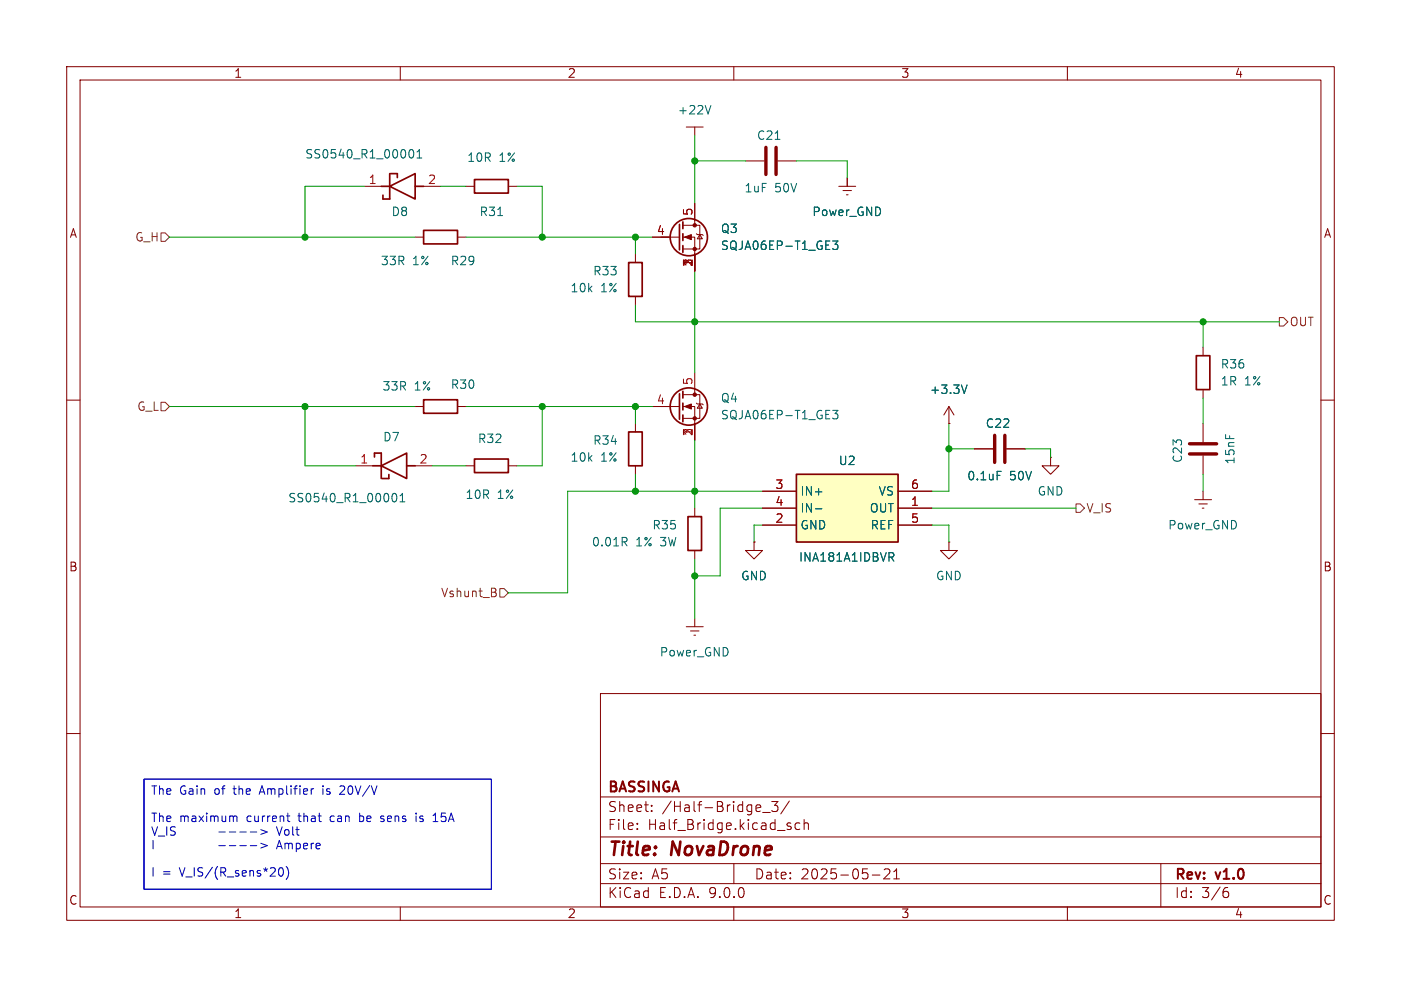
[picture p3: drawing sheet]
<svg xmlns="http://www.w3.org/2000/svg" width="210mm" height="148mm" viewBox="0 0 210 148" stroke-linecap="round" stroke-linejoin="round" font-family="sans-serif">
<g fill="none" stroke="#840000" stroke-width=".15">
<path d="M10 10h190v128h-190zM12 12h186v124h-186zM60 10v2M110 10v2M160 10v2M10 60h2M53.3 69.9h2.6M62.2 69.9h2.6M69.8 69.9h1.3M76.2 69.9h1.3M95.2 63.5v1.3M95.2 69.9v1.2"/>
<path d="M104.1 76.2v1.3M198 60h2M104.1 82.6v1.2M113 81.3v1.3h1.3l-1.3 1.2-1.2-1.2h1.2M113 81.3h.1M10 110h2M90 104h108v32h-108zM90 119.5h108M198 110h2M60 136v2M90 132.5h108M90 129.5h108"/>
<path d="M90 125.5h108M95.5 124.2v.2M95.5 123.5v.1M97.7 121.5v.2M97.7 120.8v.1M110 136v2M110 129.5v3M113.8 120.7l.2 .1v.2l-.7 .2M114 121.6l-.2 .1M114.3 121.8h1.2M115.7 120.2h.9l-.5 .6a.41 .41 0 0 1 .5 .2v.4l-.1 .2-.6 .1-.2-.2M118.3 120.1l-1.3 1.9"/>
<path d="M118.4 123.9l.2 .2-.2 .3M118.4 123.4l.1 .1M119.9 123.5l-.4-.1-.3 .3v.4l.1 .2h.6M120.5 123.5a.37 .37 0 0 1 .7 .1v.8M120.5 122.9v1.5M130.8 131.2h1.1M132.5 130.4l.3-.1 .5 .1a.41 .41 0 0 1 0 .5l-.8 .9h.9M134 131.8h.8M134 130.7l.4-.4v1.5M160 136v2M174 129.5v6.5M183.6 133.7h.4l.2 .2-.1 .5-.2 .2h-.3"/>
<path d="M184 133.1l-.4 .1"/>
</g>
<path d="M55.9 69.9h1.2M56.1 68.5v-.6h1v3.9M57.1 69.9l3.9-2v3.9zM57.3 71.8h1M58.3 71.2v.5M61 69.9h1.2M71.1 68.8h5.1v2.1h-5.1zM94.2 64.8h2.1v5.1h-2.1zM103.1 77.5h2.1v5.1h-2.1z" fill="none" stroke="#840000" stroke-width=".25"/>
<path d="M58.8 74.2l.3-.2a.69 .69 0 0 1 .4 .5 .69 .69 0 0 1-.2 .7l-.2 .1-.3-.3M60 75.3h.7M60 74.3l.3-.3v1.3M93.6 81.3l.4 .6M93.9 80.6l.1 .2-.1 .4" fill="none" stroke="#006464" stroke-width=".15"/>
<path d="M119.4 71.1h15.2v10.2h-15.2z" fill="#ffffc2"/>
<g fill="none" stroke="#840000" stroke-width=".25">
<path d="M57.1 27.9h1.3M58.4 27.9l3.8-1.9v3.8zM58.4 26v3.8h-1v-.5M58.5 26h1.1v.6M62.2 27.9h1.3M63.5 34.5h5.1v2.1h-5.1zM71.1 26.9h5.1v2.1h-5.1zM94.2 39.4h2.1v5.1h-2.1zM101.9 33.7v3.8M102.4 33.3v1M102.4 35.1v1M102.4 36.8v1"/>
<path d="M63.5 59.9h5.1v2.1h-5.1zM101.9 59.1v3.8M102.4 58.7v1M179.3 53.3h2.1v5.1h-2.1zM102.4 60.5v1M102.4 62.2v1M119.4 71.1h15.2v10.2h-15.2z"/>
<circle cx="103.3" cy="35.6" r="2.79"/>
<circle cx="103.3" cy="61" r="2.79"/>
</g>
<g fill="none" stroke="#840000" stroke-width=".15">
<path d="M102.9 19.1h2.5M104.1 19.1v1.2M54.6 27.9h2.5M62.2 35.6h1.3M63.5 27.9h2.5M68.6 35.6h1.2M69.8 27.9h1.3M76.2 27.9h1.3M95.2 38.1v1.3M97.8 35.6h4.1M102.4 33.8h2.5v3.5h-2.5M102.4 35.6h1.7v5"/>
<path d="M104.1 30.5v3.3M104.4 35.1l.1 .1h.8l.1 .1M104.9 35.2l.4 .6h-.8zM111.8 24.1h2.8M116.6 24.1h2.8M125.7 27.9h2.6M126.4 28.6h1.2M126.9 29.2h.2M127 26.7v1.2M95.2 44.5v1.2M102.4 59.2h2.5v3.5h-2.5M104.1 55.9v3.3"/>
<path d="M180.3 52.1v1.2M180.3 58.4v1.3M62.2 61h1.3M68.6 61h1.2M97.8 61h4.1M102.4 61h1.7v5M104.4 60.5l.1 .1h.8l.1 .1M104.9 60.6l.4 .6h-.8zM114.3 73.7h5.1M114.3 76.2h5.1M114.3 78.7h5.1M134.6 73.7h5.1"/>
<path d="M134.6 76.2h5.1M134.6 78.7h5.1M142.2 63.5h.1M142.2 61l-.7 1.2M142.2 61l.8 1.2M142.2 61v2.5M146 67.3h2.8M150.9 67.3h2.8M157.5 68.6v1.3h1.2l-1.2 1.2-1.3-1.2h1.3M157.5 68.6h.1M179.1 74.9h2.5M179.7 75.6h1.3"/>
<path d="M180.2 76.2h.3M180.3 63.5v2.8M180.3 68.3v2.8M180.3 73.7v1.2M102.9 94h2.5M103.5 94.6h1.3M104 95.3h.3M104.1 92.7v1.3M113 81.3h.1M142.2 81.3v1.3h1.3l-1.3 1.2-1.2-1.2h1.2M142.2 81.3h.1"/>
</g>
<g fill="none" stroke="#006464" stroke-width=".15">
<path d="M106.6 15.8l-.5 1.3M61.4 22.7l.2-.3a.69 .69 0 0 1 .5 .6 .69 .69 0 0 1-.3 .6l-.2 .1-.2-.2M62.5 23.7h.7M62.5 22.8l.4-.4v1.3M74.6 32.3h.7M116.2 20.9h.7M124.8 36.1h.8l-.4 .5 .3 .1v.6l-.1 .1h-.4l-.2-.1M145 57.7l-.5 1.3M122.2 76.3h1M124.8 61.5h.8l-.4 .5 .3 .1v.6l-.1 .1h-.4l-.2-.1M149.5 70.7h.6M133.3 82.9h.4l.3 .2-.1 .4h-.6"/>
<path d="M133.6 83.5l.4 .6"/>
</g>
<path d="M114.8 22.1v4.1M116.3 22.1v4.1M149.1 65.3v4M150.6 65.3v4M178.3 68.1h4.1M178.3 66.5h4.1" fill="none" stroke="#840000" stroke-width=".51"/>
<g fill="#840000" stroke="#840000" stroke-width=".15">
<path d="M102.6 61l1-.4v.7z"/>
<path d="M102.6 35.6l1-.4v.7z"/>
<circle cx="104.1" cy="59.2" r=".25"/>
<circle cx="104.1" cy="62.7" r=".25"/>
<circle cx="104.1" cy="33.8" r=".25"/>
<circle cx="104.1" cy="37.3" r=".25"/>
</g>
<path d="M24.1 34.9h.7l.6 .7-.6 .6h-.7zM191.8 47.6h.6l.6 .7-.6 .6h-.6zM24.1 60.3h.7l.6 .7-.6 .6h-.7zM161.3 75.6h.6l.7 .6-.7 .6h-.6zM74.1 88.8a.34 .34 0 0 1 .3 .3 .34 .34 0 0 1-.2 .4M74.2 88.3l.1 .2-.1 .3M74.9 88.3h.7l.6 .6-.6 .6h-.7z" fill="none" stroke="#725600" stroke-width=".15"/>
<g fill="none" stroke="#009600" stroke-width=".15">
<path d="M25.4 35.6h36.8M54.6 27.9h-8.9v7.7M66 27.9h3.8M69.8 35.6h28M77.5 27.9h3.8v7.7M95.2 35.6v2.5M104.1 20.3v10.2M104.1 24.1h7.7M119.4 24.1h7.6v2.6M95.2 45.7v2.6h96.6M104.1 40.6v15.3M180.3 48.3v3.8"/>
<path d="M180.3 59.7v3.8M25.4 61h36.8M45.7 61v8.9h7.6M64.8 69.9h5M69.8 61h28M81.3 61v8.9h-3.8M95.2 61v2.5M95.2 71.1v2.6M104.1 66v10.2M114.3 76.2h-6.4v10.2h-3.8M114.3 73.7h-29.2v15.2h-8.9M114.3 78.7h-1.3v2.6"/>
<path d="M139.7 78.7h2.5v2.6M139.7 76.2h21.6M142.2 63.5v10.2h-2.5M142.2 67.3h3.8M153.7 67.3h3.8v1.3M180.3 71.1v2.6M104.1 83.8v8.9"/>
</g>
<g fill="none" stroke="#0000c2" stroke-width=".15">
<path d="M21.6 116.8h52.1v16.6h-52.1zM46.9 118.3h.1M48.4 117.8v.2M48.4 118.3v.8M51.4 117.8l-.5 .2M51.6 118.4l-.7 .7h.8M22.9 126v1.3M32.8 124.8h1M32.8 126.8h1M34.4 124.8h.9M34.4 126.8h.9M35 122.4h.5v.8"/>
<path d="M35.9 124.8h1M35.9 126.8h1M37.5 124.8h1M37.5 126.8h1M39.1 124.4l1 .4-1 .3M39.1 126.4l1 .4-1 .4M41.9 130.2l.2-.1a.69 .69 0 0 1 .5 .5 .69 .69 0 0 1-.3 .7l-.1 .1a.69 .69 0 0 1-.3-1.2zM42.9 129.9a1.46 1.46 0 0 1 0 2M43 122.4h.4M43.1 123l.3 .2M53.9 121.9v1.3M53.9 123.1l.1 .1"/>
<path d="M54 122.4h-.1M57.1 123.1l.3 .1M57.4 122.4h-.3v.1v.2l.3 .1M62.4 121.9v.2M62.4 122.4v.8M64.9 123.2h.7M65.2 122.1l.1-.2v1.3"/>
</g>
<g fill="#009600" stroke="#009600" stroke-width=".15">
<circle cx="104.1" cy="86.4" r=".46"/>
<circle cx="95.2" cy="61" r=".46"/>
<circle cx="95.2" cy="73.7" r=".46"/>
<circle cx="45.7" cy="61" r=".46"/>
<circle cx="104.1" cy="73.7" r=".46"/>
<circle cx="180.3" cy="48.3" r=".46"/>
<circle cx="142.2" cy="67.3" r=".46"/>
<circle cx="95.2" cy="35.6" r=".46"/>
<circle cx="45.7" cy="35.6" r=".46"/>
<circle cx="104.1" cy="48.3" r=".46"/>
<circle cx="104.1" cy="24.1" r=".46"/>
<circle cx="81.3" cy="61" r=".46"/>
<circle cx="81.3" cy="35.6" r=".46"/>
</g>
<g font-size="2.8" fill="#840000">
<text x="91" y="128.9">Title:</text>
<text x="100.7" y="128.9">NovaDrone</text>
</g>
<g font-size="2.1" fill="#840000">
<text x="91" y="119.2">BASSINGA</text>
<text x="91" y="124.7">File:</text>
<text x="91" y="122">Sheet:</text>
<text x="97.1" y="124.7">Half_Bridge.kicad_sch</text>
<text x="99.2" y="122">/Half-Bridge_3/</text>
<text x="91" y="134.9">KiCad</text>
<text x="91" y="132.1">Size:</text>
<text x="97.7" y="132.1">A5</text>
<text x="98.7" y="134.9">E.D.A.</text>
<text x="106.3" y="134.9">9.0.0</text>
<text x="113" y="132.1">Date:</text>
<text x="120" y="132.1">2025-05-21</text>
<text x="176" y="132.3">Rev:</text>
<text x="176" y="134.9">Id:</text>
<text x="180.1" y="134.9">3/6</text>
<text x="182.4" y="132.3">v1.0</text>
</g>
<g font-size="1.8" fill="#840000">
<text x="35" y="11.9">1</text>
<text x="85" y="11.9">2</text>
<text x="135" y="11.9">3</text>
<text x="185" y="11.9">4</text>
<text x="10.3" y="35.9">A</text>
<text x="198.4" y="35.9">A</text>
<text x="10.3" y="85.9">B</text>
<text x="198.3" y="85.9">B</text>
<text x="10.3" y="135.9">C</text>
<text x="35" y="137.9">1</text>
<text x="85" y="137.9">2</text>
<text x="135" y="137.9">3</text>
<text x="185" y="137.9">4</text>
<text x="198.3" y="135.9">C</text>
</g>
<g font-size="1.8" fill="#006464">
<text x="101.5" y="17.4">+22V</text>
<text x="45.6" y="24">SS0540_R1_00001</text>
<text x="113.4" y="21.2">C21</text>
<text x="69.9" y="24.5">10R</text>
<text x="74.8" y="24.5">1%</text>
<text x="111.5" y="29.1">1uF</text>
<text x="116.1" y="29.1">50V</text>
<text x="58.6" y="32.6">D8</text>
<text x="71.8" y="32.6">R31</text>
<text x="108" y="35.2">Q3</text>
<text x="121.7" y="32.6">Power_GND</text>
<text x="57" y="40">33R</text>
<text x="61.8" y="40">1%</text>
<text x="67.5" y="40">R29</text>
<text x="88.8" y="41.5">R33</text>
<text x="108" y="37.7">SQJA06EP-T1_GE3</text>
<text x="85.4" y="44">10k</text>
<text x="90" y="44">1%</text>
<text x="57.2" y="58.8">33R</text>
<text x="62.1" y="58.8">1%</text>
<text x="67.5" y="58.5">R30</text>
<text x="139.3" y="59.3">+3.3V</text>
<text x="182.9" y="55.5">R36</text>
<text x="182.9" y="58">1R</text>
<text x="186.5" y="58">1%</text>
<text x="108" y="60.6">Q4</text>
<text x="108" y="63.1">SQJA06EP-T1_GE3</text>
<text x="147.7" y="64.4">C22</text>
<text x="57.3" y="66.4">D7</text>
<text x="71.5" y="66.6">R32</text>
<text x="85.4" y="69.4">10k</text>
<text x="88.8" y="66.9">R34</text>
<text x="90" y="69.4">1%</text>
<text x="125.6" y="70">U2</text>
<text x="177.4" y="69.5" transform="rotate(-90 177.4 69.5)">C23</text>
<text x="185.3" y="69.7" transform="rotate(-90 185.3 69.7)">15nF</text>
<text x="43.1" y="75.5">SS0540_R1_00001</text>
<text x="69.7" y="75">10R</text>
<text x="74.5" y="75">1%</text>
<text x="119.9" y="74.5">IN+</text>
<text x="119.9" y="77.1">IN-</text>
<text x="130.3" y="77.1">OUT</text>
<text x="131.6" y="74.5">VS</text>
<text x="144.9" y="72.2">0.1uF</text>
<text x="151.3" y="72.2">50V</text>
<text x="155.4" y="74.5">GND</text>
<text x="88.6" y="82.1">0.01R</text>
<text x="95.3" y="82.1">1%</text>
<text x="97.7" y="79.6">R35</text>
<text x="99.1" y="82.1">3W</text>
<text x="119.9" y="79.6">GND</text>
<text x="130.4" y="79.6">REF</text>
<text x="175" y="79.6">Power_GND</text>
<text x="111" y="87.2">GND</text>
<text x="119.7" y="84.4">INA181A1IDBVR</text>
<text x="140.2" y="87.2">GND</text>
<text x="98.8" y="98.7">Power_GND</text>
</g>
<g font-size="1.8" fill="#a90000">
<text x="55.2" y="27.7">1</text>
<text x="64.1" y="27.7">2</text>
<text x="98.4" y="35.3">4</text>
<text x="103.9" y="32.5" transform="rotate(-90 103.9 32.5)">5</text>
<text x="103.9" y="40.1" transform="rotate(-90 103.9 40.1)">1</text>
<text x="103.9" y="57.9" transform="rotate(-90 103.9 57.9)">5</text>
<text x="98.4" y="60.7">4</text>
<text x="103.9" y="65.5" transform="rotate(-90 103.9 65.5)">1</text>
<text x="53.9" y="69.6">1</text>
<text x="62.8" y="69.6">2</text>
<text x="116.1" y="73.4">3</text>
<text x="116.1" y="75.9">4</text>
<text x="136.5" y="73.4">6</text>
<text x="136.5" y="75.9">1</text>
<text x="116.1" y="78.5">2</text>
<text x="136.5" y="78.5">5</text>
</g>
<g font-size="1.8" fill="#725600">
<text x="20.2" y="36.4">G_H</text>
<text x="193.2" y="49.1">OUT</text>
<text x="20.5" y="61.8">G_L</text>
<text x="162.8" y="77.1">V_IS</text>
<text x="66" y="89.8">Vshunt_B</text>
</g>
<g font-size="1.8" fill="#0000c2">
<text x="22.5" y="119.5">The</text>
<text x="26.9" y="119.5">Gain</text>
<text x="32.3" y="119.5">of</text>
<text x="35.3" y="119.5">the</text>
<text x="39.4" y="119.5">Amplifier</text>
<text x="49" y="119.5">is</text>
<text x="51.8" y="119.5">20V/V</text>
<text x="22.5" y="123.6">The</text>
<text x="22.5" y="125.7">V_IS ----&gt;</text>
<text x="26.9" y="123.6">maximum</text>
<text x="37.1" y="123.6">current</text>
<text x="41.4" y="125.7">Volt</text>
<text x="45" y="123.6">that</text>
<text x="50" y="123.6">can</text>
<text x="54.5" y="123.6">be</text>
<text x="57.9" y="123.6">sens</text>
<text x="63.4" y="123.6">is</text>
<text x="66.2" y="123.6">15A</text>
<text x="22.5" y="131.8">I</text>
<text x="24.3" y="131.8">=</text>
<text x="27.1" y="131.8">V_IS/(R_sens*20)</text>
<text x="41.4" y="127.7">Ampere</text>
</g>
</svg>
